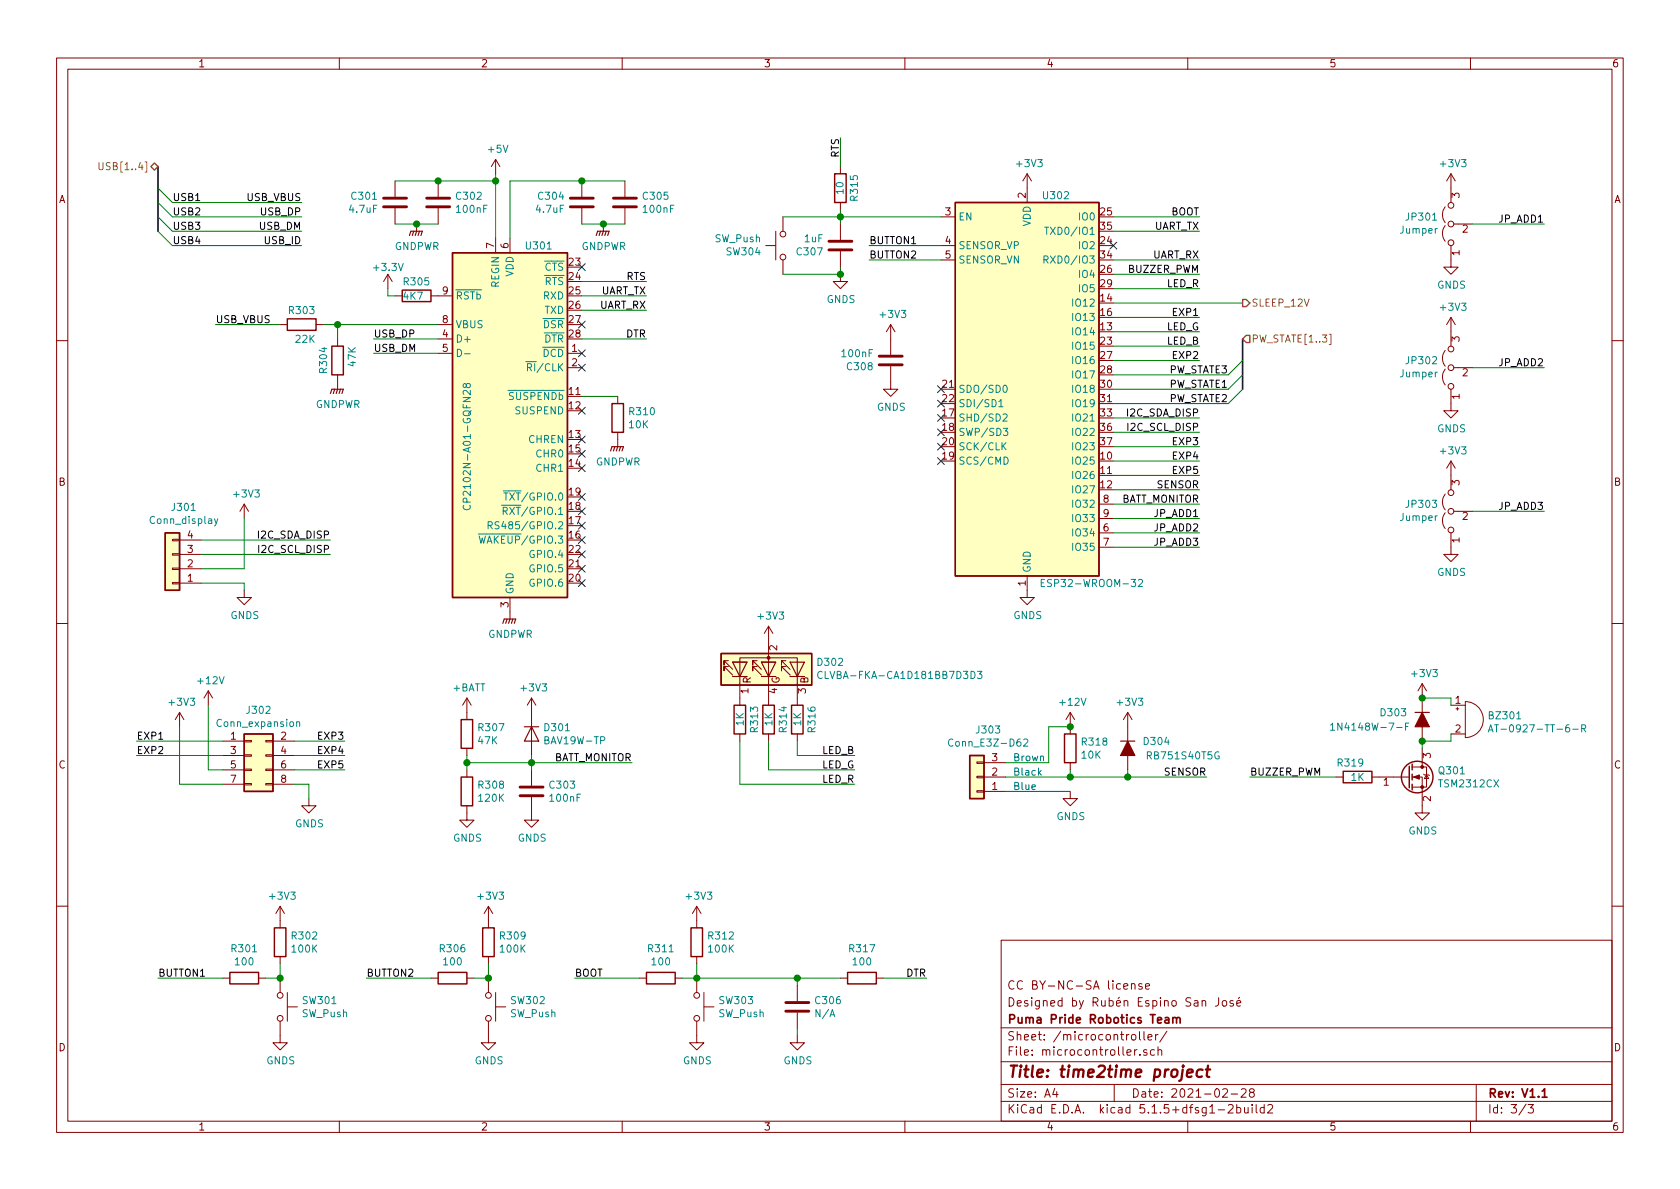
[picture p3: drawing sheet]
EESchema Schematic File Version 4
EELAYER 30 0
EELAYER END
$Descr A4 11693 8268
encoding utf-8
Sheet 3 3
Title "time2time project"
Date "2021-02-28"
Rev "V1.1"
Comp "Puma Pride Robotics Team"
Comment1 "Designed by Rubén Espino San José"
Comment2 "CC BY-NC-SA license"
Comment3 ""
Comment4 ""
$EndDescr
$Comp
L RF_Module:ESP32-WROOM-32 U302
U 1 1
P 7150 2700
F 0 "U302" H 7350 4050 50  0000 C CNN
F 1 "ESP32-WROOM-32" H 7600 1350 50  0000 C CNN
F 2 "RF_Module:ESP32-WROOM-32" H 7150 1200 50  0001 C CNN
F 3 "https://www.espressif.com/sites/default/files/documentation/esp32-wroom-32_datasheet_en.pdf" H 6850 2750 50  0001 C CNN
	1    7150 2700
	1    0    0    -1  
$EndComp
$Comp
L Device:R R313
U 1 1
P 5150 5000
F 0 "R313" V 5250 4900 50  0000 L CNN
F 1 "1K" V 5150 4950 50  0000 L CNN
F 2 "Resistor_SMD:R_0603_1608Metric" V 5080 5000 50  0001 C CNN
F 3 "~" H 5150 5000 50  0001 C CNN
	1    5150 5000
	1    0    0    -1  
$EndComp
$Comp
L Device:R R314
U 1 1
P 5350 5000
F 0 "R314" V 5450 4900 50  0000 L CNN
F 1 "1K" V 5350 4950 50  0000 L CNN
F 2 "Resistor_SMD:R_0603_1608Metric" V 5280 5000 50  0001 C CNN
F 3 "~" H 5350 5000 50  0001 C CNN
	1    5350 5000
	1    0    0    -1  
$EndComp
$Comp
L Device:R R316
U 1 1
P 5550 5000
F 0 "R316" V 5650 4900 50  0000 L CNN
F 1 "1K" V 5550 4950 50  0000 L CNN
F 2 "Resistor_SMD:R_0603_1608Metric" V 5480 5000 50  0001 C CNN
F 3 "~" H 5550 5000 50  0001 C CNN
	1    5550 5000
	1    0    0    -1  
$EndComp
$Comp
L Device:Q_NMOS_GSD Q301
U 1 1
P 9800 5400
F 0 "Q301" H 10006 5446 50  0000 L CNN
F 1 "TSM2312CX" H 10006 5355 50  0000 L CNN
F 2 "Package_TO_SOT_SMD:SOT-23" H 10000 5500 50  0001 C CNN
F 3 "~" H 9800 5400 50  0001 C CNN
	1    9800 5400
	1    0    0    -1  
$EndComp
$Comp
L Device:R R319
U 1 1
P 9450 5400
F 0 "R319" V 9350 5350 50  0000 C CNN
F 1 "1K" V 9450 5400 50  0000 C CNN
F 2 "Resistor_SMD:R_0603_1608Metric" V 9380 5400 50  0001 C CNN
F 3 "~" H 9450 5400 50  0001 C CNN
	1    9450 5400
	0    1    1    0   
$EndComp
$Comp
L Device:Buzzer BZ301
U 1 1
P 10200 5000
F 0 "BZ301" H 10353 5029 50  0000 L CNN
F 1 "AT-0927-TT-6-R" H 10353 4938 50  0000 L CNN
F 2 "Buzzer_Beeper:MagneticBuzzer_PUI_AT-0927-TT-6-R" V 10175 5100 50  0001 C CNN
F 3 "~" V 10175 5100 50  0001 C CNN
	1    10200 5000
	1    0    0    -1  
$EndComp
$Comp
L Device:C C303
U 1 1
P 3700 5500
F 0 "C303" H 3815 5546 50  0000 L CNN
F 1 "100nF" H 3815 5455 50  0000 L CNN
F 2 "Capacitor_SMD:C_0603_1608Metric" H 3738 5350 50  0001 C CNN
F 3 "~" H 3700 5500 50  0001 C CNN
	1    3700 5500
	1    0    0    -1  
$EndComp
$Comp
L Device:R R307
U 1 1
P 3250 5100
F 0 "R307" H 3320 5146 50  0000 L CNN
F 1 "47K" H 3320 5055 50  0000 L CNN
F 2 "Resistor_SMD:R_0603_1608Metric" V 3180 5100 50  0001 C CNN
F 3 "~" H 3250 5100 50  0001 C CNN
	1    3250 5100
	1    0    0    -1  
$EndComp
$Comp
L Device:R R308
U 1 1
P 3250 5500
F 0 "R308" H 3320 5546 50  0000 L CNN
F 1 "120K" H 3320 5455 50  0000 L CNN
F 2 "Resistor_SMD:R_0603_1608Metric" V 3180 5500 50  0001 C CNN
F 3 "~" H 3250 5500 50  0001 C CNN
	1    3250 5500
	1    0    0    -1  
$EndComp
$Comp
L Device:D D301
U 1 1
P 3700 5100
F 0 "D301" V 3654 5179 50  0000 L CNN
F 1 "BAV19W-TP" V 3745 5179 50  0000 L CNN
F 2 "Diode_SMD:D_SOD-123" H 3700 5100 50  0001 C CNN
F 3 "~" H 3700 5100 50  0001 C CNN
	1    3700 5100
	0    1    1    0   
$EndComp
$Comp
L power:+3V3 #PWR0323
U 1 1
P 5350 4450
F 0 "#PWR0323" H 5350 4300 50  0001 C CNN
F 1 "+3V3" H 5365 4623 50  0000 C CNN
F 2 "" H 5350 4450 50  0001 C CNN
F 3 "" H 5350 4450 50  0001 C CNN
	1    5350 4450
	1    0    0    -1  
$EndComp
Wire Wire Line
	5550 5150 5550 5250
Wire Wire Line
	5550 5250 5950 5250
Wire Wire Line
	5350 5150 5350 5350
Wire Wire Line
	5350 5350 5950 5350
Wire Wire Line
	5150 5150 5150 5450
Wire Wire Line
	5150 5450 5950 5450
Wire Wire Line
	10100 5100 10100 5150
Wire Wire Line
	10100 5150 9900 5150
Wire Wire Line
	9900 5200 9900 5150
Wire Wire Line
	10100 4900 10100 4850
Wire Wire Line
	10100 4850 9900 4850
$Comp
L power:+3V3 #PWR0332
U 1 1
P 9900 4850
F 0 "#PWR0332" H 9900 4700 50  0001 C CNN
F 1 "+3V3" H 9915 5023 50  0000 C CNN
F 2 "" H 9900 4850 50  0001 C CNN
F 3 "" H 9900 4850 50  0001 C CNN
	1    9900 4850
	1    0    0    -1  
$EndComp
$Comp
L power:+3V3 #PWR0317
U 1 1
P 3700 4950
F 0 "#PWR0317" H 3700 4800 50  0001 C CNN
F 1 "+3V3" H 3715 5123 50  0000 C CNN
F 2 "" H 3700 4950 50  0001 C CNN
F 3 "" H 3700 4950 50  0001 C CNN
	1    3700 4950
	1    0    0    -1  
$EndComp
Wire Wire Line
	3250 5250 3250 5300
Wire Wire Line
	3250 5300 3700 5300
Wire Wire Line
	3700 5300 3700 5250
Connection ~ 3250 5300
Wire Wire Line
	3250 5300 3250 5350
Wire Wire Line
	3700 5350 3700 5300
Connection ~ 3700 5300
Wire Wire Line
	3700 5300 4400 5300
$Comp
L power:+BATT #PWR0311
U 1 1
P 3250 4950
F 0 "#PWR0311" H 3250 4800 50  0001 C CNN
F 1 "+BATT" H 3265 5123 50  0000 C CNN
F 2 "" H 3250 4950 50  0001 C CNN
F 3 "" H 3250 4950 50  0001 C CNN
	1    3250 4950
	1    0    0    -1  
$EndComp
$Comp
L power:+3V3 #PWR0334
U 1 1
P 10100 1300
F 0 "#PWR0334" H 10100 1150 50  0001 C CNN
F 1 "+3V3" H 10115 1473 50  0000 C CNN
F 2 "" H 10100 1300 50  0001 C CNN
F 3 "" H 10100 1300 50  0001 C CNN
	1    10100 1300
	1    0    0    -1  
$EndComp
$Comp
L power:+3V3 #PWR0328
U 1 1
P 7150 1300
F 0 "#PWR0328" H 7150 1150 50  0001 C CNN
F 1 "+3V3" H 7165 1473 50  0000 C CNN
F 2 "" H 7150 1300 50  0001 C CNN
F 3 "" H 7150 1300 50  0001 C CNN
	1    7150 1300
	1    0    0    -1  
$EndComp
$Comp
L power:+3V3 #PWR0326
U 1 1
P 6200 2350
F 0 "#PWR0326" H 6200 2200 50  0001 C CNN
F 1 "+3V3" H 6215 2523 50  0000 C CNN
F 2 "" H 6200 2350 50  0001 C CNN
F 3 "" H 6200 2350 50  0001 C CNN
	1    6200 2350
	1    0    0    -1  
$EndComp
Text Label 5950 5450 2    50   ~ 0
LED_R
Text Label 5950 5350 2    50   ~ 0
LED_G
Text Label 5950 5250 2    50   ~ 0
LED_B
$Comp
L Jumper:Jumper_3_Open JP301
U 1 1
P 10100 1550
F 0 "JP301" V 10146 1636 50  0000 L CNN
F 1 "Jumper" V 10055 1636 50  0000 L CNN
F 2 "Jumper:SolderJumper-3_P1.3mm_Open_Pad1.0x1.5mm" H 10100 1550 50  0001 C CNN
F 3 "~" H 10100 1550 50  0001 C CNN
	1    10100 1550
	0    -1   -1   0   
$EndComp
$Comp
L power:+3V3 #PWR0336
U 1 1
P 10100 2300
F 0 "#PWR0336" H 10100 2150 50  0001 C CNN
F 1 "+3V3" H 10115 2473 50  0000 C CNN
F 2 "" H 10100 2300 50  0001 C CNN
F 3 "" H 10100 2300 50  0001 C CNN
	1    10100 2300
	1    0    0    -1  
$EndComp
$Comp
L Jumper:Jumper_3_Open JP302
U 1 1
P 10100 2550
F 0 "JP302" V 10146 2636 50  0000 L CNN
F 1 "Jumper" V 10055 2636 50  0000 L CNN
F 2 "Jumper:SolderJumper-3_P1.3mm_Open_Pad1.0x1.5mm" H 10100 2550 50  0001 C CNN
F 3 "~" H 10100 2550 50  0001 C CNN
	1    10100 2550
	0    -1   -1   0   
$EndComp
$Comp
L power:+3V3 #PWR0338
U 1 1
P 10100 3300
F 0 "#PWR0338" H 10100 3150 50  0001 C CNN
F 1 "+3V3" H 10115 3473 50  0000 C CNN
F 2 "" H 10100 3300 50  0001 C CNN
F 3 "" H 10100 3300 50  0001 C CNN
	1    10100 3300
	1    0    0    -1  
$EndComp
$Comp
L Jumper:Jumper_3_Open JP303
U 1 1
P 10100 3550
F 0 "JP303" V 10146 3636 50  0000 L CNN
F 1 "Jumper" V 10055 3636 50  0000 L CNN
F 2 "Jumper:SolderJumper-3_P1.3mm_Open_Pad1.0x1.5mm" H 10100 3550 50  0001 C CNN
F 3 "~" H 10100 3550 50  0001 C CNN
	1    10100 3550
	0    -1   -1   0   
$EndComp
Text Label 4400 5300 2    50   ~ 0
BATT_MONITOR
Wire Wire Line
	10250 2550 10750 2550
Wire Wire Line
	10250 3550 10750 3550
Text Label 10750 1550 2    50   ~ 0
JP_ADD1
Text Label 10750 3550 2    50   ~ 0
JP_ADD3
Wire Wire Line
	9300 5400 8700 5400
Text Label 8700 5400 0    50   ~ 0
BUZZER_PWM
$Comp
L Connector_Generic:Conn_01x03 J303
U 1 1
P 6800 5400
F 0 "J303" H 6720 5075 50  0000 C CNN
F 1 "Conn_E3Z-D62" H 6720 5166 50  0000 C CNN
F 2 "Connector_PinSocket_2.54mm:PinSocket_1x03_P2.54mm_Vertical" H 6800 5400 50  0001 C CNN
F 3 "~" H 6800 5400 50  0001 C CNN
	1    6800 5400
	-1   0    0    1   
$EndComp
$Comp
L Device:R R318
U 1 1
P 7450 5200
F 0 "R318" H 7520 5246 50  0000 L CNN
F 1 "10K" H 7520 5155 50  0000 L CNN
F 2 "Resistor_SMD:R_0603_1608Metric" V 7380 5200 50  0001 C CNN
F 3 "~" H 7450 5200 50  0001 C CNN
	1    7450 5200
	1    0    0    -1  
$EndComp
$Comp
L power:+12V #PWR0330
U 1 1
P 7450 5050
F 0 "#PWR0330" H 7450 4900 50  0001 C CNN
F 1 "+12V" H 7465 5223 50  0000 C CNN
F 2 "" H 7450 5050 50  0001 C CNN
F 3 "" H 7450 5050 50  0001 C CNN
	1    7450 5050
	1    0    0    -1  
$EndComp
Text Notes 7050 5300 0    50   ~ 0
Brown
Text Notes 7050 5400 0    50   ~ 0
Black
Text Notes 7050 5500 0    50   ~ 0
Blue
Wire Wire Line
	7450 5050 7300 5050
Wire Wire Line
	7300 5050 7300 5300
Wire Wire Line
	7300 5300 7000 5300
Wire Wire Line
	7000 5400 7450 5400
Connection ~ 7450 5050
Wire Wire Line
	7450 5400 7450 5350
Wire Wire Line
	7450 5400 7850 5400
Wire Wire Line
	7000 5500 7450 5500
Text Label 8400 5400 2    50   ~ 0
SENSOR
Wire Wire Line
	8350 3800 7750 3800
Wire Wire Line
	8350 3700 7750 3700
Wire Wire Line
	8350 3600 7750 3600
Wire Wire Line
	8350 3500 7750 3500
Wire Wire Line
	8350 3400 7750 3400
Wire Wire Line
	8550 2800 7750 2800
Wire Wire Line
	8550 2700 7750 2700
Wire Wire Line
	8550 2600 7750 2600
Wire Wire Line
	8350 3000 7750 3000
Wire Wire Line
	8350 2900 7750 2900
Wire Wire Line
	8350 3300 7750 3300
Wire Wire Line
	8350 2300 7750 2300
Wire Wire Line
	8350 2500 7750 2500
Wire Wire Line
	8350 3100 7750 3100
Wire Wire Line
	8350 3200 7750 3200
Wire Wire Line
	8350 1900 7750 1900
Wire Wire Line
	8350 1800 7750 1800
Wire Wire Line
	8350 1600 7750 1600
Wire Wire Line
	8350 2200 7750 2200
Wire Wire Line
	6050 1700 6550 1700
Wire Wire Line
	6050 1800 6550 1800
Text Label 8350 1600 2    50   ~ 0
UART_TX
Text Label 8350 1800 2    50   ~ 0
UART_RX
$Comp
L Interface_USB:CP2102N-A01-GQFN28 U?
U 1 1
P 3550 2950
AR Path="/5CD46B2A/5D4C272E" Ref="U?"  Part="1" 
AR Path="/5CD46B96/5D4C272E" Ref="U301"  Part="1" 
F 0 "U301" H 3750 4200 50  0000 C CNN
F 1 "CP2102N-A01-GQFN28" V 3250 2800 50  0000 C CNN
F 2 "Package_DFN_QFN:QFN-28-1EP_5x5mm_P0.5mm_EP3.35x3.35mm" H 4000 1750 50  0001 L CNN
F 3 "https://www.silabs.com/documents/public/data-sheets/cp2102n-datasheet.pdf" H 3600 2200 50  0001 C CNN
	1    3550 2950
	1    0    0    -1  
$EndComp
$Comp
L power:GNDPWR #PWR?
U 1 1
P 3550 4250
AR Path="/5CD46B2A/5D4C2734" Ref="#PWR?"  Part="1" 
AR Path="/5CD46B96/5D4C2734" Ref="#PWR0316"  Part="1" 
F 0 "#PWR0316" H 3550 4050 50  0001 C CNN
F 1 "GNDPWR" H 3554 4096 50  0000 C CNN
F 2 "" H 3550 4200 50  0001 C CNN
F 3 "" H 3550 4200 50  0001 C CNN
	1    3550 4250
	1    0    0    -1  
$EndComp
$Comp
L power:+5V #PWR?
U 1 1
P 3450 1200
AR Path="/5CD46B2A/5D4C273A" Ref="#PWR?"  Part="1" 
AR Path="/5CD46B96/5D4C273A" Ref="#PWR0315"  Part="1" 
F 0 "#PWR0315" H 3450 1050 50  0001 C CNN
F 1 "+5V" H 3465 1373 50  0000 C CNN
F 2 "" H 3450 1200 50  0001 C CNN
F 3 "" H 3450 1200 50  0001 C CNN
	1    3450 1200
	1    0    0    -1  
$EndComp
Wire Wire Line
	3450 1650 3450 1250
Wire Wire Line
	4500 2050 4050 2050
Wire Wire Line
	4500 2150 4050 2150
$Comp
L Device:C C?
U 1 1
P 3050 1400
AR Path="/5CD46B2A/5D4C2743" Ref="C?"  Part="1" 
AR Path="/5CD46B96/5D4C2743" Ref="C302"  Part="1" 
F 0 "C302" H 3165 1446 50  0000 L CNN
F 1 "100nF" H 3165 1355 50  0000 L CNN
F 2 "Capacitor_SMD:C_0603_1608Metric" H 3088 1250 50  0001 C CNN
F 3 "~" H 3050 1400 50  0001 C CNN
	1    3050 1400
	1    0    0    -1  
$EndComp
$Comp
L Device:C C?
U 1 1
P 2750 1400
AR Path="/5CD46B2A/5D4C2749" Ref="C?"  Part="1" 
AR Path="/5CD46B96/5D4C2749" Ref="C301"  Part="1" 
F 0 "C301" H 2865 1446 50  0000 L CNN
F 1 "4.7uF" H 2865 1355 50  0000 L CNN
F 2 "Capacitor_SMD:C_0603_1608Metric" H 2788 1250 50  0001 C CNN
F 3 "~" H 2750 1400 50  0001 C CNN
	1    2750 1400
	-1   0    0    -1  
$EndComp
Wire Wire Line
	2750 1250 3050 1250
Wire Wire Line
	3050 1250 3450 1250
Connection ~ 3050 1250
Connection ~ 3450 1250
Wire Wire Line
	3450 1250 3450 1200
$Comp
L power:GNDPWR #PWR?
U 1 1
P 2900 1550
AR Path="/5CD46B2A/5D4C2754" Ref="#PWR?"  Part="1" 
AR Path="/5CD46B96/5D4C2754" Ref="#PWR0310"  Part="1" 
F 0 "#PWR0310" H 2900 1350 50  0001 C CNN
F 1 "GNDPWR" H 2904 1396 50  0000 C CNN
F 2 "" H 2900 1500 50  0001 C CNN
F 3 "" H 2900 1500 50  0001 C CNN
	1    2900 1550
	1    0    0    -1  
$EndComp
Wire Wire Line
	2750 1550 2900 1550
Connection ~ 2900 1550
Wire Wire Line
	2900 1550 3050 1550
NoConn ~ 4050 3250
NoConn ~ 4050 4050
NoConn ~ 4050 3950
NoConn ~ 4050 3850
NoConn ~ 4050 3750
NoConn ~ 4050 3650
NoConn ~ 4050 3550
NoConn ~ 4050 3450
$Comp
L Device:R R?
U 1 1
P 2900 2050
AR Path="/5CD46B2A/5D4C2765" Ref="R?"  Part="1" 
AR Path="/5CD46B96/5D4C2765" Ref="R305"  Part="1" 
F 0 "R305" V 2800 1950 50  0000 L CNN
F 1 "4K7" V 2900 1950 50  0000 L CNN
F 2 "Resistor_SMD:R_0603_1608Metric" V 2830 2050 50  0001 C CNN
F 3 "~" H 2900 2050 50  0001 C CNN
	1    2900 2050
	0    1    1    0   
$EndComp
$Comp
L power:+3.3V #PWR?
U 1 1
P 2700 2000
AR Path="/5CD46B2A/5D4C276B" Ref="#PWR?"  Part="1" 
AR Path="/5CD46B96/5D4C276B" Ref="#PWR0309"  Part="1" 
F 0 "#PWR0309" H 2700 1850 50  0001 C CNN
F 1 "+3.3V" H 2700 2150 50  0000 C CNN
F 2 "" H 2700 2000 50  0001 C CNN
F 3 "" H 2700 2000 50  0001 C CNN
	1    2700 2000
	1    0    0    -1  
$EndComp
Wire Wire Line
	2700 2000 2700 2050
Wire Wire Line
	2700 2050 2750 2050
$Comp
L Device:C C?
U 1 1
P 4350 1400
AR Path="/5CD46B2A/5D4C2773" Ref="C?"  Part="1" 
AR Path="/5CD46B96/5D4C2773" Ref="C305"  Part="1" 
F 0 "C305" H 4465 1446 50  0000 L CNN
F 1 "100nF" H 4465 1355 50  0000 L CNN
F 2 "Capacitor_SMD:C_0603_1608Metric" H 4388 1250 50  0001 C CNN
F 3 "~" H 4350 1400 50  0001 C CNN
	1    4350 1400
	1    0    0    -1  
$EndComp
$Comp
L Device:C C?
U 1 1
P 4050 1400
AR Path="/5CD46B2A/5D4C2779" Ref="C?"  Part="1" 
AR Path="/5CD46B96/5D4C2779" Ref="C304"  Part="1" 
F 0 "C304" H 4165 1446 50  0000 L CNN
F 1 "4.7uF" H 4165 1355 50  0000 L CNN
F 2 "Capacitor_SMD:C_0603_1608Metric" H 4088 1250 50  0001 C CNN
F 3 "~" H 4050 1400 50  0001 C CNN
	1    4050 1400
	-1   0    0    -1  
$EndComp
Wire Wire Line
	4050 1250 4350 1250
$Comp
L power:GNDPWR #PWR?
U 1 1
P 4200 1550
AR Path="/5CD46B2A/5D4C2780" Ref="#PWR?"  Part="1" 
AR Path="/5CD46B96/5D4C2780" Ref="#PWR0319"  Part="1" 
F 0 "#PWR0319" H 4200 1350 50  0001 C CNN
F 1 "GNDPWR" H 4204 1396 50  0000 C CNN
F 2 "" H 4200 1500 50  0001 C CNN
F 3 "" H 4200 1500 50  0001 C CNN
	1    4200 1550
	1    0    0    -1  
$EndComp
Wire Wire Line
	4050 1550 4200 1550
Connection ~ 4200 1550
Wire Wire Line
	4200 1550 4350 1550
Wire Wire Line
	4050 1250 3550 1250
Wire Wire Line
	3550 1250 3550 1650
Connection ~ 4050 1250
Wire Wire Line
	2250 2250 2350 2250
Wire Wire Line
	2600 2350 3050 2350
Wire Wire Line
	2600 2450 3050 2450
Text Label 1500 2250 0    50   ~ 0
USB_VBUS
Text Label 2600 2350 0    50   ~ 0
USB_DP
NoConn ~ 4050 2450
NoConn ~ 4050 2550
NoConn ~ 4050 1850
NoConn ~ 4050 2250
$Comp
L Device:R R?
U 1 1
P 2100 2250
AR Path="/5CD46B2A/5D4C279A" Ref="R?"  Part="1" 
AR Path="/5CD46B96/5D4C279A" Ref="R303"  Part="1" 
F 0 "R303" V 2000 2150 50  0000 L CNN
F 1 "22K" V 2200 2150 50  0000 L CNN
F 2 "Resistor_SMD:R_0603_1608Metric" V 2030 2250 50  0001 C CNN
F 3 "~" H 2100 2250 50  0001 C CNN
	1    2100 2250
	0    -1   1    0   
$EndComp
$Comp
L Device:R R?
U 1 1
P 2350 2500
AR Path="/5CD46B2A/5D4C27A0" Ref="R?"  Part="1" 
AR Path="/5CD46B96/5D4C27A0" Ref="R304"  Part="1" 
F 0 "R304" V 2250 2400 50  0000 L CNN
F 1 "47K" V 2450 2400 50  0000 L CNN
F 2 "Resistor_SMD:R_0603_1608Metric" V 2280 2500 50  0001 C CNN
F 3 "~" H 2350 2500 50  0001 C CNN
	1    2350 2500
	1    0    0    1   
$EndComp
Wire Wire Line
	1500 2250 1950 2250
Wire Wire Line
	2350 2350 2350 2250
Connection ~ 2350 2250
Wire Wire Line
	2350 2250 3050 2250
$Comp
L power:GNDPWR #PWR?
U 1 1
P 2350 2650
AR Path="/5CD46B2A/5D4C27AA" Ref="#PWR?"  Part="1" 
AR Path="/5CD46B96/5D4C27AA" Ref="#PWR0308"  Part="1" 
F 0 "#PWR0308" H 2350 2450 50  0001 C CNN
F 1 "GNDPWR" H 2354 2496 50  0000 C CNN
F 2 "" H 2350 2600 50  0001 C CNN
F 3 "" H 2350 2600 50  0001 C CNN
	1    2350 2650
	1    0    0    -1  
$EndComp
NoConn ~ 4050 2850
$Comp
L Device:R R?
U 1 1
P 4300 2900
AR Path="/5CD46B2A/5D4C27B1" Ref="R?"  Part="1" 
AR Path="/5CD46B96/5D4C27B1" Ref="R310"  Part="1" 
F 0 "R310" H 4370 2946 50  0000 L CNN
F 1 "10K" H 4370 2855 50  0000 L CNN
F 2 "Resistor_SMD:R_0603_1608Metric" V 4230 2900 50  0001 C CNN
F 3 "~" H 4300 2900 50  0001 C CNN
	1    4300 2900
	1    0    0    -1  
$EndComp
Wire Wire Line
	4050 2750 4300 2750
$Comp
L power:GNDPWR #PWR?
U 1 1
P 4300 3050
AR Path="/5CD46B2A/5D4C27B8" Ref="#PWR?"  Part="1" 
AR Path="/5CD46B96/5D4C27B8" Ref="#PWR0320"  Part="1" 
F 0 "#PWR0320" H 4300 2850 50  0001 C CNN
F 1 "GNDPWR" H 4304 2896 50  0000 C CNN
F 2 "" H 4300 3000 50  0001 C CNN
F 3 "" H 4300 3000 50  0001 C CNN
	1    4300 3050
	1    0    0    -1  
$EndComp
NoConn ~ 4050 3050
NoConn ~ 4050 3150
Text Label 4500 2150 2    50   ~ 0
UART_RX
Text Label 4500 2050 2    50   ~ 0
UART_TX
Text HLabel 1100 1150 0    50   BiDi ~ 0
USB[1..4]
Entry Wire Line
	1100 1300 1200 1400
Entry Wire Line
	1100 1400 1200 1500
Entry Wire Line
	1100 1500 1200 1600
Entry Wire Line
	1100 1600 1200 1700
Wire Wire Line
	2100 1400 1200 1400
Wire Wire Line
	2100 1500 1200 1500
Wire Wire Line
	2100 1600 1200 1600
Wire Wire Line
	2100 1700 1200 1700
Text Label 2100 1400 2    50   ~ 0
USB_VBUS
Text Label 2100 1500 2    50   ~ 0
USB_DP
Text Label 2600 2450 0    50   ~ 0
USB_DM
Text Label 2100 1600 2    50   ~ 0
USB_DM
Text Label 2100 1700 2    50   ~ 0
USB_ID
Text Label 8350 2900 2    50   ~ 0
I2C_SDA_DISP
Text Label 8350 3000 2    50   ~ 0
I2C_SCL_DISP
Text Label 8350 2000 2    50   ~ 0
LED_R
Text Label 8350 2300 2    50   ~ 0
LED_G
Text Label 8350 2400 2    50   ~ 0
LED_B
Text Label 8350 1900 2    50   ~ 0
BUZZER_PWM
Text Label 8350 3600 2    50   ~ 0
JP_ADD1
Text Label 8350 3700 2    50   ~ 0
JP_ADD2
Text Label 8350 3800 2    50   ~ 0
JP_ADD3
NoConn ~ 6550 2700
NoConn ~ 6550 2800
NoConn ~ 6550 2900
NoConn ~ 6550 3000
NoConn ~ 6550 3100
NoConn ~ 6550 3200
Text Label 8350 3500 2    50   ~ 0
BATT_MONITOR
Wire Wire Line
	8350 1500 7750 1500
Text Label 8350 3400 2    50   ~ 0
SENSOR
Text Label 6050 1700 0    50   ~ 0
BUTTON1
Text Label 6050 1800 0    50   ~ 0
BUTTON2
$Comp
L Connector_Generic:Conn_01x04 J301
U 1 1
P 1200 3950
F 0 "J301" H 1120 3525 50  0000 C CNN
F 1 "Conn_display" H 1120 3616 50  0000 C CNN
F 2 "Connector_PinSocket_2.54mm:PinSocket_1x04_P2.54mm_Vertical" H 1200 3950 50  0001 C CNN
F 3 "~" H 1200 3950 50  0001 C CNN
	1    1200 3950
	-1   0    0    1   
$EndComp
Wire Wire Line
	1700 4050 1700 4100
Wire Wire Line
	1700 3950 1700 3600
Text Label 2300 3750 2    50   ~ 0
I2C_SDA_DISP
Text Label 2300 3850 2    50   ~ 0
I2C_SCL_DISP
$Comp
L power:+3V3 #PWR0303
U 1 1
P 1700 3600
F 0 "#PWR0303" H 1700 3450 50  0001 C CNN
F 1 "+3V3" H 1715 3773 50  0000 C CNN
F 2 "" H 1700 3600 50  0001 C CNN
F 3 "" H 1700 3600 50  0001 C CNN
	1    1700 3600
	1    0    0    -1  
$EndComp
Entry Wire Line
	8550 2600 8650 2500
Entry Wire Line
	8550 2700 8650 2600
Entry Wire Line
	8550 2800 8650 2700
Text HLabel 8650 2350 2    50   Input ~ 0
PW_STATE[1..3]
Text Label 8550 2700 2    50   ~ 0
PW_STATE1
Text Label 8550 2800 2    50   ~ 0
PW_STATE2
Text Label 8550 2600 2    50   ~ 0
PW_STATE3
Text Label 1200 1400 0    50   ~ 0
USB1
Text Label 1200 1500 0    50   ~ 0
USB2
Text Label 1200 1600 0    50   ~ 0
USB3
Text Label 1200 1700 0    50   ~ 0
USB4
Text Label 8350 1500 2    50   ~ 0
BOOT
NoConn ~ 7750 1700
Wire Wire Line
	7750 2000 8350 2000
Wire Wire Line
	7750 2400 8350 2400
Text Label 8350 3100 2    50   ~ 0
EXP3
Text Label 8350 3200 2    50   ~ 0
EXP4
Text Label 8350 3300 2    50   ~ 0
EXP5
Text Label 8350 2200 2    50   ~ 0
EXP1
Text Label 8350 2500 2    50   ~ 0
EXP2
Wire Wire Line
	1400 4050 1700 4050
Wire Wire Line
	1400 3950 1700 3950
Wire Wire Line
	1400 3850 2300 3850
Wire Wire Line
	1400 3750 2300 3750
$Comp
L Connector_Generic:Conn_02x04_Odd_Even J302
U 1 1
P 1750 5250
F 0 "J302" H 1800 5567 50  0000 C CNN
F 1 "Conn_expansion" H 1800 5476 50  0000 C CNN
F 2 "Connector_PinSocket_2.54mm:PinSocket_2x04_P2.54mm_Vertical" H 1750 5250 50  0001 C CNN
F 3 "~" H 1750 5250 50  0001 C CNN
	1    1750 5250
	1    0    0    -1  
$EndComp
$Comp
L power:+3V3 #PWR0301
U 1 1
P 1250 5050
F 0 "#PWR0301" H 1250 4900 50  0001 C CNN
F 1 "+3V3" H 1265 5223 50  0000 C CNN
F 2 "" H 1250 5050 50  0001 C CNN
F 3 "" H 1250 5050 50  0001 C CNN
	1    1250 5050
	1    0    0    -1  
$EndComp
Wire Wire Line
	2050 5450 2150 5450
Wire Wire Line
	2150 5450 2150 5550
Wire Wire Line
	1550 5450 1250 5450
Wire Wire Line
	1250 5450 1250 5050
Wire Wire Line
	1550 5150 950  5150
Wire Wire Line
	950  5250 1550 5250
Wire Wire Line
	2400 5150 2050 5150
Wire Wire Line
	2400 5250 2050 5250
Wire Wire Line
	2400 5350 2050 5350
Text Label 950  5150 0    50   ~ 0
EXP1
Text Label 2400 5150 2    50   ~ 0
EXP3
Text Label 2400 5250 2    50   ~ 0
EXP4
Text Label 950  5250 0    50   ~ 0
EXP2
Text Label 2400 5350 2    50   ~ 0
EXP5
Wire Wire Line
	5850 1500 6550 1500
Wire Wire Line
	7750 2100 8650 2100
Text HLabel 8650 2100 2    50   Output ~ 0
SLEEP_12V
$Comp
L Switch:SW_Push SW302
U 1 1
P 3400 7000
F 0 "SW302" V 3354 7148 50  0000 L CNN
F 1 "SW_Push" V 3445 7148 50  0000 L CNN
F 2 "Button_Switch_SMD:SW_SPST_CK_RS282G05A3" H 3400 7200 50  0001 C CNN
F 3 "" H 3400 7200 50  0001 C CNN
	1    3400 7000
	0    1    1    0   
$EndComp
$Comp
L Device:R R306
U 1 1
P 3150 6800
F 0 "R306" V 2943 6800 50  0000 C CNN
F 1 "100" V 3034 6800 50  0000 C CNN
F 2 "Resistor_SMD:R_0603_1608Metric" V 3080 6800 50  0001 C CNN
F 3 "~" H 3150 6800 50  0001 C CNN
	1    3150 6800
	0    1    1    0   
$EndComp
Wire Wire Line
	3300 6800 3400 6800
Wire Wire Line
	3000 6800 2550 6800
Text Label 2550 6800 0    50   ~ 0
BUTTON2
$Comp
L Switch:SW_Push SW301
U 1 1
P 1950 7000
F 0 "SW301" V 1904 7148 50  0000 L CNN
F 1 "SW_Push" V 1995 7148 50  0000 L CNN
F 2 "Button_Switch_SMD:SW_SPST_CK_RS282G05A3" H 1950 7200 50  0001 C CNN
F 3 "" H 1950 7200 50  0001 C CNN
	1    1950 7000
	0    1    1    0   
$EndComp
$Comp
L Device:R R301
U 1 1
P 1700 6800
F 0 "R301" V 1493 6800 50  0000 C CNN
F 1 "100" V 1584 6800 50  0000 C CNN
F 2 "Resistor_SMD:R_0603_1608Metric" V 1630 6800 50  0001 C CNN
F 3 "~" H 1700 6800 50  0001 C CNN
	1    1700 6800
	0    1    1    0   
$EndComp
Wire Wire Line
	1850 6800 1950 6800
Wire Wire Line
	1550 6800 1100 6800
Text Label 1100 6800 0    50   ~ 0
BUTTON1
Connection ~ 3400 6800
Wire Wire Line
	3400 6800 3400 6700
$Comp
L power:+3V3 #PWR0313
U 1 1
P 3400 6400
F 0 "#PWR0313" H 3400 6250 50  0001 C CNN
F 1 "+3V3" H 3415 6573 50  0000 C CNN
F 2 "" H 3400 6400 50  0001 C CNN
F 3 "" H 3400 6400 50  0001 C CNN
	1    3400 6400
	1    0    0    -1  
$EndComp
$Comp
L Device:R R309
U 1 1
P 3400 6550
F 0 "R309" H 3470 6596 50  0000 L CNN
F 1 "100K" H 3470 6505 50  0000 L CNN
F 2 "Resistor_SMD:R_0603_1608Metric" V 3330 6550 50  0001 C CNN
F 3 "~" H 3400 6550 50  0001 C CNN
	1    3400 6550
	1    0    0    -1  
$EndComp
Connection ~ 1950 6800
Wire Wire Line
	1950 6800 1950 6700
$Comp
L power:+3V3 #PWR0305
U 1 1
P 1950 6400
F 0 "#PWR0305" H 1950 6250 50  0001 C CNN
F 1 "+3V3" H 1965 6573 50  0000 C CNN
F 2 "" H 1950 6400 50  0001 C CNN
F 3 "" H 1950 6400 50  0001 C CNN
	1    1950 6400
	1    0    0    -1  
$EndComp
$Comp
L Device:R R302
U 1 1
P 1950 6550
F 0 "R302" H 2020 6596 50  0000 L CNN
F 1 "100K" H 2020 6505 50  0000 L CNN
F 2 "Resistor_SMD:R_0603_1608Metric" V 1880 6550 50  0001 C CNN
F 3 "~" H 1950 6550 50  0001 C CNN
	1    1950 6550
	1    0    0    -1  
$EndComp
Wire Wire Line
	4050 1950 4500 1950
Wire Wire Line
	4050 2350 4500 2350
Text Label 4500 1950 2    50   ~ 0
RTS
Text Label 4500 2350 2    50   ~ 0
DTR
$Comp
L Device:C C?
U 1 1
P 5850 1700
AR Path="/5CD46B2A/5D609A48" Ref="C?"  Part="1" 
AR Path="/5CD46B96/5D609A48" Ref="C307"  Part="1" 
F 0 "C307" H 5965 1746 50  0000 L CNN
F 1 "1uF" H 5965 1655 50  0000 L CNN
F 2 "Capacitor_SMD:C_0603_1608Metric" H 5888 1550 50  0001 C CNN
F 3 "~" H 5850 1700 50  0001 C CNN
	1    5850 1700
	-1   0    0    1   
$EndComp
Text Label 5850 950  3    50   ~ 0
RTS
$Comp
L Device:C C?
U 1 1
P 6200 2500
AR Path="/5CD46B2A/5D642F08" Ref="C?"  Part="1" 
AR Path="/5CD46B96/5D642F08" Ref="C308"  Part="1" 
F 0 "C308" H 6315 2546 50  0000 L CNN
F 1 "100nF" H 6315 2455 50  0000 L CNN
F 2 "Capacitor_SMD:C_0603_1608Metric" H 6238 2350 50  0001 C CNN
F 3 "~" H 6200 2500 50  0001 C CNN
	1    6200 2500
	-1   0    0    1   
$EndComp
Text Label 6450 6800 2    50   ~ 0
DTR
$Comp
L Switch:SW_Push SW303
U 1 1
P 4850 7000
F 0 "SW303" V 4804 7148 50  0000 L CNN
F 1 "SW_Push" V 4895 7148 50  0000 L CNN
F 2 "Button_Switch_SMD:SW_SPST_CK_RS282G05A3" H 4850 7200 50  0001 C CNN
F 3 "" H 4850 7200 50  0001 C CNN
	1    4850 7000
	0    1    1    0   
$EndComp
$Comp
L Device:R R311
U 1 1
P 4600 6800
F 0 "R311" V 4393 6800 50  0000 C CNN
F 1 "100" V 4484 6800 50  0000 C CNN
F 2 "Resistor_SMD:R_0603_1608Metric" V 4530 6800 50  0001 C CNN
F 3 "~" H 4600 6800 50  0001 C CNN
	1    4600 6800
	0    1    1    0   
$EndComp
Wire Wire Line
	4750 6800 4850 6800
Wire Wire Line
	4450 6800 4000 6800
Text Label 4000 6800 0    50   ~ 0
BOOT
Connection ~ 4850 6800
Wire Wire Line
	4850 6800 4850 6700
$Comp
L power:+3V3 #PWR0321
U 1 1
P 4850 6400
F 0 "#PWR0321" H 4850 6250 50  0001 C CNN
F 1 "+3V3" H 4865 6573 50  0000 C CNN
F 2 "" H 4850 6400 50  0001 C CNN
F 3 "" H 4850 6400 50  0001 C CNN
	1    4850 6400
	1    0    0    -1  
$EndComp
$Comp
L Device:R R312
U 1 1
P 4850 6550
F 0 "R312" H 4920 6596 50  0000 L CNN
F 1 "100K" H 4920 6505 50  0000 L CNN
F 2 "Resistor_SMD:R_0603_1608Metric" V 4780 6550 50  0001 C CNN
F 3 "~" H 4850 6550 50  0001 C CNN
	1    4850 6550
	1    0    0    -1  
$EndComp
Wire Wire Line
	5850 6800 5550 6800
Wire Wire Line
	6150 6800 6450 6800
$Comp
L Device:R R317
U 1 1
P 6000 6800
F 0 "R317" V 5793 6800 50  0000 C CNN
F 1 "100" V 5884 6800 50  0000 C CNN
F 2 "Resistor_SMD:R_0603_1608Metric" V 5930 6800 50  0001 C CNN
F 3 "~" H 6000 6800 50  0001 C CNN
	1    6000 6800
	0    1    1    0   
$EndComp
$Comp
L Device:R R315
U 1 1
P 5850 1300
F 0 "R315" V 5750 1300 50  0000 C CNN
F 1 "10" V 5850 1300 50  0000 C CNN
F 2 "Resistor_SMD:R_0603_1608Metric" V 5780 1300 50  0001 C CNN
F 3 "~" H 5850 1300 50  0001 C CNN
	1    5850 1300
	-1   0    0    1   
$EndComp
Connection ~ 5850 1500
$Comp
L Device:C C?
U 1 1
P 5550 7000
AR Path="/5CD46B2A/5D5790C1" Ref="C?"  Part="1" 
AR Path="/5CD46B96/5D5790C1" Ref="C306"  Part="1" 
F 0 "C306" H 5665 7046 50  0000 L CNN
F 1 "N/A" H 5665 6955 50  0000 L CNN
F 2 "Capacitor_SMD:C_0603_1608Metric" H 5588 6850 50  0001 C CNN
F 3 "~" H 5550 7000 50  0001 C CNN
	1    5550 7000
	1    0    0    -1  
$EndComp
Connection ~ 5550 6800
Wire Wire Line
	5550 6800 4850 6800
Wire Wire Line
	5550 6850 5550 6800
Wire Wire Line
	5550 7150 5550 7200
Wire Wire Line
	1550 5350 1450 5350
Wire Wire Line
	1450 5350 1450 4900
$Comp
L power:+12V #PWR0302
U 1 1
P 1450 4900
F 0 "#PWR0302" H 1450 4750 50  0001 C CNN
F 1 "+12V" H 1465 5073 50  0000 C CNN
F 2 "" H 1450 4900 50  0001 C CNN
F 3 "" H 1450 4900 50  0001 C CNN
	1    1450 4900
	1    0    0    -1  
$EndComp
Wire Wire Line
	10250 1550 10750 1550
Text Label 10750 2550 2    50   ~ 0
JP_ADD2
$Comp
L Device:LED_RABG D302
U 1 1
P 5350 4650
F 0 "D302" V 5396 4320 50  0000 R CNN
F 1 "CLVBA-FKA-CA1D181BB7D3D3" V 5305 4320 50  0000 R CNN
F 2 "LED_SMD:LED_Cree-PLCC4_3.2x2.8mm_CCW" H 5350 4600 50  0001 C CNN
F 3 "~" H 5350 4600 50  0001 C CNN
	1    5350 4650
	0    -1   -1   0   
$EndComp
Wire Wire Line
	5850 1150 5850 950 
$Comp
L Switch:SW_Push SW304
U 1 1
P 5450 1700
F 0 "SW304" V 5404 1848 50  0000 L CNN
F 1 "SW_Push" V 5495 1848 50  0000 L CNN
F 2 "Button_Switch_SMD:SW_SPST_CK_RS282G05A3" H 5450 1900 50  0001 C CNN
F 3 "" H 5450 1900 50  0001 C CNN
	1    5450 1700
	0    -1   -1   0   
$EndComp
Wire Wire Line
	5450 1900 5850 1900
Wire Wire Line
	5450 1500 5850 1500
Wire Wire Line
	5850 1550 5850 1500
Wire Wire Line
	5850 1850 5850 1900
Wire Wire Line
	5850 1500 5850 1450
$Comp
L power:GNDS #PWR0104
U 1 1
P 1700 4100
F 0 "#PWR0104" H 1700 3850 50  0001 C CNN
F 1 "GNDS" H 1705 3927 50  0000 C CNN
F 2 "" H 1700 4100 50  0001 C CNN
F 3 "" H 1700 4100 50  0001 C CNN
	1    1700 4100
	1    0    0    -1  
$EndComp
$Comp
L power:GNDS #PWR0105
U 1 1
P 10100 1800
F 0 "#PWR0105" H 10100 1550 50  0001 C CNN
F 1 "GNDS" H 10105 1627 50  0000 C CNN
F 2 "" H 10100 1800 50  0001 C CNN
F 3 "" H 10100 1800 50  0001 C CNN
	1    10100 1800
	1    0    0    -1  
$EndComp
$Comp
L power:GNDS #PWR0106
U 1 1
P 5850 1900
F 0 "#PWR0106" H 5850 1650 50  0001 C CNN
F 1 "GNDS" H 5855 1727 50  0000 C CNN
F 2 "" H 5850 1900 50  0001 C CNN
F 3 "" H 5850 1900 50  0001 C CNN
	1    5850 1900
	1    0    0    -1  
$EndComp
Connection ~ 5850 1900
$Comp
L power:GNDS #PWR0107
U 1 1
P 6200 2650
F 0 "#PWR0107" H 6200 2400 50  0001 C CNN
F 1 "GNDS" H 6205 2477 50  0000 C CNN
F 2 "" H 6200 2650 50  0001 C CNN
F 3 "" H 6200 2650 50  0001 C CNN
	1    6200 2650
	1    0    0    -1  
$EndComp
$Comp
L power:GNDS #PWR0108
U 1 1
P 7150 4100
F 0 "#PWR0108" H 7150 3850 50  0001 C CNN
F 1 "GNDS" H 7155 3927 50  0000 C CNN
F 2 "" H 7150 4100 50  0001 C CNN
F 3 "" H 7150 4100 50  0001 C CNN
	1    7150 4100
	1    0    0    -1  
$EndComp
$Comp
L power:GNDS #PWR0109
U 1 1
P 10100 2800
F 0 "#PWR0109" H 10100 2550 50  0001 C CNN
F 1 "GNDS" H 10105 2627 50  0000 C CNN
F 2 "" H 10100 2800 50  0001 C CNN
F 3 "" H 10100 2800 50  0001 C CNN
	1    10100 2800
	1    0    0    -1  
$EndComp
$Comp
L power:GNDS #PWR0110
U 1 1
P 10100 3800
F 0 "#PWR0110" H 10100 3550 50  0001 C CNN
F 1 "GNDS" H 10105 3627 50  0000 C CNN
F 2 "" H 10100 3800 50  0001 C CNN
F 3 "" H 10100 3800 50  0001 C CNN
	1    10100 3800
	1    0    0    -1  
$EndComp
$Comp
L power:GNDS #PWR0111
U 1 1
P 9900 5600
F 0 "#PWR0111" H 9900 5350 50  0001 C CNN
F 1 "GNDS" H 9905 5427 50  0000 C CNN
F 2 "" H 9900 5600 50  0001 C CNN
F 3 "" H 9900 5600 50  0001 C CNN
	1    9900 5600
	1    0    0    -1  
$EndComp
$Comp
L power:GNDS #PWR0112
U 1 1
P 7450 5500
F 0 "#PWR0112" H 7450 5250 50  0001 C CNN
F 1 "GNDS" H 7455 5327 50  0000 C CNN
F 2 "" H 7450 5500 50  0001 C CNN
F 3 "" H 7450 5500 50  0001 C CNN
	1    7450 5500
	1    0    0    -1  
$EndComp
$Comp
L power:GNDS #PWR0113
U 1 1
P 3700 5650
F 0 "#PWR0113" H 3700 5400 50  0001 C CNN
F 1 "GNDS" H 3705 5477 50  0000 C CNN
F 2 "" H 3700 5650 50  0001 C CNN
F 3 "" H 3700 5650 50  0001 C CNN
	1    3700 5650
	1    0    0    -1  
$EndComp
$Comp
L power:GNDS #PWR0114
U 1 1
P 3250 5650
F 0 "#PWR0114" H 3250 5400 50  0001 C CNN
F 1 "GNDS" H 3255 5477 50  0000 C CNN
F 2 "" H 3250 5650 50  0001 C CNN
F 3 "" H 3250 5650 50  0001 C CNN
	1    3250 5650
	1    0    0    -1  
$EndComp
$Comp
L power:GNDS #PWR0115
U 1 1
P 2150 5550
F 0 "#PWR0115" H 2150 5300 50  0001 C CNN
F 1 "GNDS" H 2155 5377 50  0000 C CNN
F 2 "" H 2150 5550 50  0001 C CNN
F 3 "" H 2150 5550 50  0001 C CNN
	1    2150 5550
	1    0    0    -1  
$EndComp
$Comp
L power:GNDS #PWR0116
U 1 1
P 1950 7200
F 0 "#PWR0116" H 1950 6950 50  0001 C CNN
F 1 "GNDS" H 1955 7027 50  0000 C CNN
F 2 "" H 1950 7200 50  0001 C CNN
F 3 "" H 1950 7200 50  0001 C CNN
	1    1950 7200
	1    0    0    -1  
$EndComp
$Comp
L power:GNDS #PWR0117
U 1 1
P 3400 7200
F 0 "#PWR0117" H 3400 6950 50  0001 C CNN
F 1 "GNDS" H 3405 7027 50  0000 C CNN
F 2 "" H 3400 7200 50  0001 C CNN
F 3 "" H 3400 7200 50  0001 C CNN
	1    3400 7200
	1    0    0    -1  
$EndComp
$Comp
L power:GNDS #PWR0118
U 1 1
P 4850 7200
F 0 "#PWR0118" H 4850 6950 50  0001 C CNN
F 1 "GNDS" H 4855 7027 50  0000 C CNN
F 2 "" H 4850 7200 50  0001 C CNN
F 3 "" H 4850 7200 50  0001 C CNN
	1    4850 7200
	1    0    0    -1  
$EndComp
$Comp
L power:GNDS #PWR0119
U 1 1
P 5550 7200
F 0 "#PWR0119" H 5550 6950 50  0001 C CNN
F 1 "GNDS" H 5555 7027 50  0000 C CNN
F 2 "" H 5550 7200 50  0001 C CNN
F 3 "" H 5550 7200 50  0001 C CNN
	1    5550 7200
	1    0    0    -1  
$EndComp
Connection ~ 7450 5400
Wire Wire Line
	7850 5350 7850 5400
Connection ~ 7850 5400
Wire Wire Line
	7850 5400 8400 5400
Connection ~ 9900 5150
Connection ~ 9900 4850
Wire Bus Line
	8650 2350 8650 2700
Wire Bus Line
	1100 1150 1100 1600
$Comp
L Device:D_ALT D303
U 1 1
P 9900 5000
F 0 "D303" V 9850 5300 50  0000 R CNN
F 1 "1N4148W-7-F" V 9950 5650 50  0000 R CNN
F 2 "Diode_SMD:D_SOD-123" H 9900 5000 50  0001 C CNN
F 3 "~" H 9900 5000 50  0001 C CNN
	1    9900 5000
	0    -1   1    0   
$EndComp
$Comp
L Device:D_ALT D304
U 1 1
P 7850 5200
F 0 "D304" V 7800 5500 50  0000 R CNN
F 1 "RB751S40T5G" V 7900 5850 50  0000 R CNN
F 2 "Diode_SMD:D_SOD-523" H 7850 5200 50  0001 C CNN
F 3 "~" H 7850 5200 50  0001 C CNN
	1    7850 5200
	0    1    1    0   
$EndComp
$Comp
L power:+3V3 #PWR0120
U 1 1
P 7850 5050
F 0 "#PWR0120" H 7850 4900 50  0001 C CNN
F 1 "+3V3" H 7865 5223 50  0000 C CNN
F 2 "" H 7850 5050 50  0001 C CNN
F 3 "" H 7850 5050 50  0001 C CNN
	1    7850 5050
	1    0    0    -1  
$EndComp
$EndSCHEMATC
